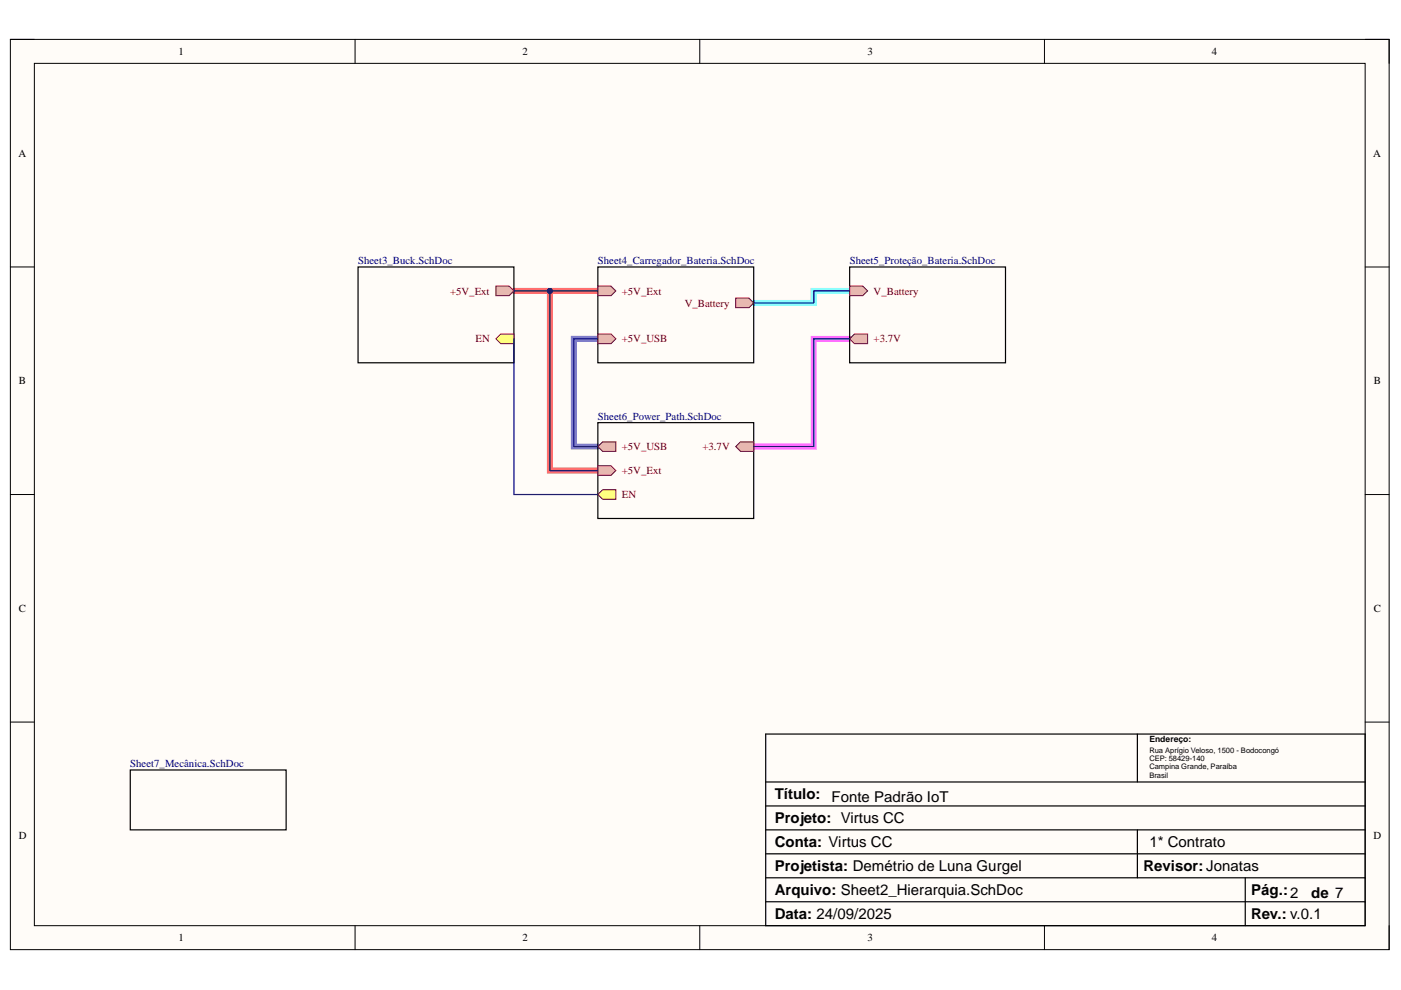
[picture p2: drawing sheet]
<svg xmlns="http://www.w3.org/2000/svg" width="297mm" height="210mm" viewBox="0 0 297 210" stroke-linecap="round" stroke-linejoin="round" font-family="sans-serif">
<path d="M2.2 8.4h292.3v192.9h-292.3z" fill-rule="evenodd" fill="#fffcf8"/>
<path d="M2.2 8.4h292.3v192.9h-292.3z" fill="none" stroke="#000" stroke-width=".21"/>
<path d="M7.3 13.4h282.1v182.9h-282.1z" fill-rule="evenodd" fill="#fffcf8"/>
<g fill="none" stroke="#000" stroke-width=".21">
<path d="M2.2 8.4h5.1M7.3 13.4h282.1v182.9h-282.1zM75.3 8.4v5M148.4 8.4v5M221.4 8.4v5M289.4 8.4h5.1v5M2.2 56.6h5.1M289.4 56.6h5.1M2.2 104.8h5.1M289.4 104.9h5.1M2.2 153.1h5.1M289.4 153.1h5.1"/>
<path d="M75.3 196.3v5M148.4 196.3v5M221.4 196.3v5M294.5 196.3v5"/>
</g>
<path d="M109 61.7h17.8M116.6 61.7v38.1h10.2" fill="none" stroke="#ff6e6e" stroke-width="1.3"/>
<path d="M126.8 71.8h-5.1v22.9h5.1" fill="none" stroke="#6e6eff" stroke-width="1.3"/>
<path d="M180.1 61.7h-7.6v2.5h-12.7" fill="none" stroke="#6effff" stroke-width="1.3"/>
<path d="M180.1 71.8h-7.6v22.9h-12.7" fill="none" stroke="#ff6eff" stroke-width="1.3"/>
<path d="M75.9 56.6h33.1v20.3h-33.1zM162.3 155.6h127.1v40.7h-127.1zM241.1 155.6v10.2M162.3 176h127.1M162.3 170.9h127.1M162.3 165.8h127.1M241.1 176v10.1M162.3 191.2h127.1M162.3 186.1h127.1M162.3 181h127.1M264 186.1v10.2" fill="none" stroke="#000" stroke-width=".25"/>
<path d="M105.1 71.8l1.1-1h2.8v2.1h-2.8z" fill-rule="evenodd" fill="#ffff80"/>
<path d="M105.1 71.8l1.1-1h2.8v2.1h-2.8z" fill="none" stroke="#800000" stroke-width=".21"/>
<path d="M105.1 60.7h2.8l1.1 1-1.1 1h-2.8z" fill-rule="evenodd" fill="#e6b8af"/>
<path d="M105.1 60.7h2.8l1.1 1-1.1 1h-2.8z" fill="none" stroke="#800000" stroke-width=".21"/>
<path d="M126.8 56.6h33v20.3h-33z" fill="none" stroke="#000" stroke-width=".25"/>
<path d="M126.8 60.7h2.8l1 1-1 1h-2.8z" fill-rule="evenodd" fill="#e6b8af"/>
<path d="M126.8 60.7h2.8l1 1-1 1h-2.8z" fill="none" stroke="#800000" stroke-width=".21"/>
<path d="M126.8 70.8h2.8l1 1-1 1.1h-2.8z" fill-rule="evenodd" fill="#e6b8af"/>
<path d="M126.8 70.8h2.8l1 1-1 1.1h-2.8z" fill="none" stroke="#800000" stroke-width=".21"/>
<path d="M156 63.2h2.8l1 1-1 1h-2.8z" fill-rule="evenodd" fill="#e6b8af"/>
<path d="M156 63.2h2.8l1 1-1 1h-2.8z" fill="none" stroke="#800000" stroke-width=".21"/>
<path d="M180.1 56.6h33.1v20.3h-33.1z" fill="none" stroke="#000" stroke-width=".25"/>
<path d="M180.1 60.7h2.8l1 1-1 1h-2.8z" fill-rule="evenodd" fill="#e6b8af"/>
<path d="M180.1 60.7h2.8l1 1-1 1h-2.8z" fill="none" stroke="#800000" stroke-width=".21"/>
<path d="M180.1 71.8l1.1-1h2.7v2.1h-2.7z" fill-rule="evenodd" fill="#e6b8af"/>
<path d="M180.1 71.8l1.1-1h2.7v2.1h-2.7z" fill="none" stroke="#800000" stroke-width=".21"/>
<path d="M126.8 89.6h33v20.3h-33z" fill="none" stroke="#000" stroke-width=".25"/>
<path d="M126.8 98.8h2.8l1 1-1 1h-2.8z" fill-rule="evenodd" fill="#e6b8af"/>
<path d="M126.8 98.8h2.8l1 1-1 1h-2.8z" fill="none" stroke="#800000" stroke-width=".21"/>
<path d="M126.8 94.7l1-1h2.8v2h-2.8z" fill-rule="evenodd" fill="#e6b8af"/>
<path d="M126.8 94.7l1-1h2.8v2h-2.8z" fill="none" stroke="#800000" stroke-width=".21"/>
<path d="M156 94.7l1-1h2.8v2h-2.8z" fill-rule="evenodd" fill="#e6b8af"/>
<path d="M156 94.7l1-1h2.8v2h-2.8z" fill="none" stroke="#800000" stroke-width=".21"/>
<path d="M126.8 104.8l1-1h2.8v2.1h-2.8z" fill-rule="evenodd" fill="#ffff80"/>
<path d="M126.8 104.8l1-1h2.8v2.1h-2.8z" fill="none" stroke="#800000" stroke-width=".21"/>
<path d="M109 61.7h17.8" fill="none" stroke="#000080" stroke-width=".25"/>
<circle cx="116.6" cy="61.7" r=".51" fill="#000080"/>
<circle cx="116.6" cy="61.7" r=".51" fill="none" stroke="#000080" stroke-width=".21"/>
<path d="M109 71.8v33h17.8M116.6 61.7v38.1h10.2M126.8 71.8h-5.1v22.9h5.1" fill="none" stroke="#000080" stroke-width=".25"/>
<circle cx="116.6" cy="61.7" r=".51" fill="#000080"/>
<circle cx="116.6" cy="61.7" r=".51" fill="none" stroke="#000080" stroke-width=".21"/>
<path d="M180.1 61.7h-7.6v2.5h-12.7M180.1 71.8h-7.6v22.9h-12.7" fill="none" stroke="#000080" stroke-width=".25"/>
<path d="M27.6 163.3h33.1v12.7h-33.1z" fill="none" stroke="#000" stroke-width=".25"/>
<g font-size="3.2">
<text x="164.2" y="169.4">Título:</text>
<text x="176.3" y="170">Fonte Padrão IoT</text>
<text x="164.2" y="174.5">Projeto: Virtus CC</text>
<text x="164.2" y="179.6">Conta: Virtus CC</text>
<text x="243.7" y="179.6">1* Contrato</text>
<text x="164.2" y="184.7">Projetista: Demétrio de Luna Gurgel</text>
<text x="242.4" y="184.7">Revisor: Jonatas</text>
<text x="164.2" y="189.7">Arquivo: Sheet2_Hierarquia.SchDoc</text>
<text x="265.3" y="189.7">Pág.:2</text>
<text x="278" y="190.4">de 7</text>
<text x="164.2" y="194.8">Data: 24/09/2025</text>
<text x="265.3" y="194.8">Rev.: v.0.1</text>
</g>
<g font-size="2.3">
<text x="37.9" y="11.7">1</text>
<text x="110.8" y="11.7">2</text>
<text x="184" y="11.7">3</text>
<text x="256.9" y="11.7">4</text>
<text x="3.9" y="33.2">A</text>
<text x="291.1" y="33.2">A</text>
<text x="4" y="81.5">B</text>
<text x="291.3" y="81.5">B</text>
<text x="4" y="129.7">C</text>
<text x="291.3" y="129.7">C</text>
<text x="4" y="178">D</text>
<text x="291.2" y="178">D</text>
<text x="37.9" y="199.6">1</text>
<text x="110.8" y="199.6">2</text>
<text x="184" y="199.6">3</text>
<text x="256.9" y="199.6">4</text>
</g>
<g font-size="2.3" fill="#000080">
<text x="75.9" y="56.1">Sheet3_Buck.SchDoc</text>
<text x="126.8" y="56.1">Sheet4_Carregador_Bateria.SchDoc</text>
<text x="180.2" y="56.1">Sheet5_Proteção_Bateria.SchDoc</text>
<text x="126.8" y="89.1">Sheet6_Power_Path.SchDoc</text>
<text x="27.6" y="162.7">Sheet7_Mecânica.SchDoc</text>
</g>
<g font-size="2.3" fill="#800000">
<text x="95.4" y="62.5">+5V_Ext</text>
<text x="131.8" y="62.5">+5V_Ext</text>
<text x="145.2" y="65">V_Battery</text>
<text x="185.2" y="62.5">V_Battery</text>
<text x="100.8" y="72.6">EN</text>
<text x="131.8" y="72.6">+5V_USB</text>
<text x="185.2" y="72.6">+3.7V</text>
<text x="131.8" y="95.5">+5V_USB</text>
<text x="148.9" y="95.5">+3.7V</text>
<text x="131.8" y="100.5">+5V_Ext</text>
<text x="131.8" y="105.6">EN</text>
</g>
<text font-size="1.8" x="243.7" y="157.3">Endereço:</text>
<g font-size="1.6">
<text x="243.7" y="159.6">Rua Aprígio Veloso, 1500 - Bodocongó</text>
<text x="243.7" y="161.4">CEP: 58429-140</text>
<text x="243.7" y="163.1">Campina Grande, Paraíba</text>
<text x="243.7" y="164.9">Brasil</text>
</g>
</svg>
